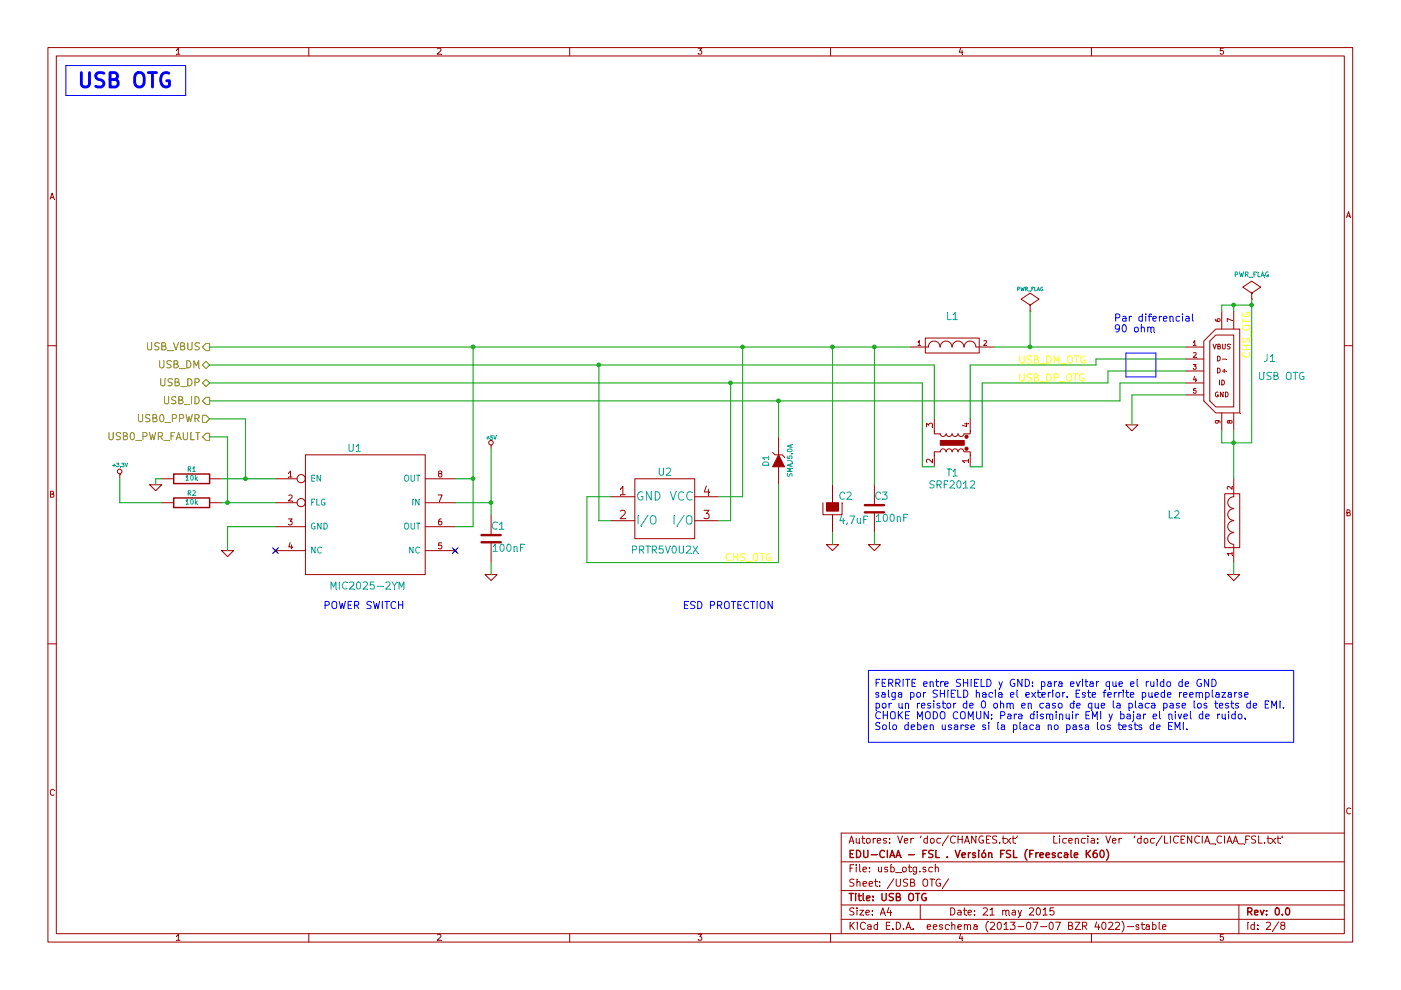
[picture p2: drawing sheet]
EESchema Schematic File Version 2
LIBS:edu-ciaa-fsl
LIBS:EDU_CIAA_K60-cache
EELAYER 27 0
EELAYER END
$Descr A4 11693 8268
encoding utf-8
Sheet 2 8
Title "USB OTG"
Date "21 may 2015"
Rev "0.0"
Comp "EDU-CIAA - FSL . Versión FSL (Freescale K60)"
Comment1 "Autores: Ver 'doc/CHANGES.txt'      Licencia: Ver  'doc/LICENCIA_CIAA_FSL.txt'"
Comment2 ""
Comment3 ""
Comment4 ""
$EndDescr
$Comp
L MIC2025 U1
U 1 1
P 3050 4300
F 0 "U1" H 2900 4850 60  0000 L CNN
F 1 "MIC2025-2YM" H 2750 3700 60  0000 L CNN
F 2 "SOIC-8" H 3050 4300 60  0001 C CNN
F 3 "~" H 3050 4300 60  0000 C CNN
F 4 "IC SINGLE CHANNEL POWER DISTRIBUTION SWITCH 500mA" H 3050 4300 60  0001 C CNN "Descripcion"
F 5 "MICREL" H 3050 4300 60  0001 C CNN "Fabricante"
F 6 "MIC2025-2YM" H 3050 4300 60  0001 C CNN "Nro. parte"
F 7 "../datasheets/ic/mic2025.pdf" H 3050 4300 60  0001 C CNN "Path datasheet"
F 8 "576-1058-ND" H 3050 4300 60  0001 C CNN "Digikey/Mouser"
F 9 "SOIC-8" H 3050 4300 60  0001 C CNN "Footprint estandar"
	1    3050 4300
	1    0    0    -1  
$EndComp
Text HLabel 1750 2900 0    60   Output ~ 0
USB_VBUS
Text HLabel 1750 3050 0    60   BiDi ~ 0
USB_DM
Text HLabel 1750 3200 0    60   BiDi ~ 0
USB_DP
Text HLabel 1750 3350 0    60   Output ~ 0
USB_ID
Text HLabel 1750 3500 0    60   Input ~ 0
USB0_PPWR
Text HLabel 1750 3650 0    60   Output ~ 0
USB0_PWR_FAULT
NoConn ~ 2300 4600
$Comp
L GND #PWR02
U 1 1
P 1900 4600
F 0 "#PWR02" H 1900 4600 30  0001 C CNN
F 1 "GND" H 1900 4530 30  0001 C CNN
F 2 "" H 1900 4600 60  0000 C CNN
F 3 "" H 1900 4600 60  0000 C CNN
	1    1900 4600
	1    0    0    -1  
$EndComp
$Comp
L +5V #PWR03
U 1 1
P 4100 3750
F 0 "#PWR03" H 4100 3840 20  0001 C CNN
F 1 "+5V" H 4100 3840 30  0000 C CNN
F 2 "" H 4100 3750 60  0000 C CNN
F 3 "" H 4100 3750 60  0000 C CNN
	1    4100 3750
	1    0    0    -1  
$EndComp
$Comp
L GND #PWR04
U 1 1
P 4100 4800
F 0 "#PWR04" H 4100 4800 30  0001 C CNN
F 1 "GND" H 4100 4730 30  0001 C CNN
F 2 "" H 4100 4800 60  0000 C CNN
F 3 "" H 4100 4800 60  0000 C CNN
	1    4100 4800
	1    0    0    -1  
$EndComp
$Comp
L PRTR5V0U2X U2
U 1 1
P 5550 4250
F 0 "U2" H 5550 4550 60  0000 C CNN
F 1 "PRTR5V0U2X" H 5550 3900 60  0000 C CNN
F 2 "SOT-143-4" H 7100 3600 60  0001 C CNN
F 3 "~" H 7100 3600 60  0000 C CNN
F 4 "IC TVS DIODE 2 CHANNEL 10V CLAMP SOT1434" H 5550 4250 60  0001 C CNN "Descripcion"
F 5 "ON SEMICONDUCTOR" H 5550 4250 60  0001 C CNN "Fabricante"
F 6 "CM1213A-02SR" H 5550 4250 60  0001 C CNN "Nro. parte"
F 7 "../datasheets/passive/protect/CM1213A-D.PDF" H 5550 4250 60  0001 C CNN "Path datasheet"
F 8 "CM1213A-02SROSCT-ND" H 5550 4250 60  0001 C CNN "Digikey/Mouser"
F 9 "SOT-143-4" H 5550 4250 60  0001 C CNN "Footprint estandar"
	1    5550 4250
	1    0    0    -1  
$EndComp
$Comp
L CAPAPOL C2
U 1 1
P 6950 4250
F 0 "C2" H 7000 4350 60  0000 L CNN
F 1 "4,7uF" H 7000 4150 60  0000 L CNN
F 2 "c_1206POL" H 7050 4100 30  0001 C CNN
F 3 "~" H 6950 4250 300 0000 C CNN
F 4 "CAP TANT 4,7uF 6,3V 10% 1206 " H 6950 4250 60  0001 C CNN "Descripcion"
F 5 "KEMET" H 6950 4250 60  0001 C CNN "Fabricante"
F 6 "T491A475K006AT" H 6950 4250 60  0001 C CNN "Nro. parte"
F 7 "~" H 6950 4250 60  0001 C CNN "Path datasheet"
F 8 "399-9717-1-ND" H 6950 4250 60  0001 C CNN "Digikey/Mouser"
F 9 "1206" H 6950 4250 60  0001 C CNN "Footprint estandar"
	1    6950 4250
	1    0    0    -1  
$EndComp
$Comp
L GND #PWR05
U 1 1
P 7300 4550
F 0 "#PWR05" H 7300 4550 30  0001 C CNN
F 1 "GND" H 7300 4480 30  0001 C CNN
F 2 "" H 7300 4550 60  0000 C CNN
F 3 "" H 7300 4550 60  0000 C CNN
	1    7300 4550
	1    0    0    -1  
$EndComp
$Comp
L GND #PWR06
U 1 1
P 9450 3550
F 0 "#PWR06" H 9450 3550 30  0001 C CNN
F 1 "GND" H 9450 3480 30  0001 C CNN
F 2 "" H 9450 3550 60  0000 C CNN
F 3 "" H 9450 3550 60  0000 C CNN
	1    9450 3550
	1    0    0    -1  
$EndComp
$Comp
L C C1
U 1 1
P 4100 4500
F 0 "C1" H 4100 4600 60  0000 L CNN
F 1 "100nF" H 4106 4415 60  0000 L CNN
F 2 "c_0805" H 4138 4350 30  0001 C CNN
F 3 "~" H 4100 4500 60  0000 C CNN
F 4 "CAP CER 0,1UF 16V X7R 10% 0805" H 4100 4500 60  0001 C CNN "Descripcion"
F 5 "KEMET" H 4100 4500 60  0001 C CNN "Fabricante"
F 6 "~" H 4100 4500 60  0001 C CNN "Nro. parte"
F 7 "~" H 4100 4500 60  0001 C CNN "Path datasheet"
F 8 "~" H 4100 4500 60  0001 C CNN "Digikey/Mouser"
F 9 "0805" H 4100 4500 60  0001 C CNN "Footprint estandar"
	1    4100 4500
	1    0    0    -1  
$EndComp
$Comp
L FILTER L2
U 1 1
P 10300 4350
F 0 "L2" V 10350 4850 60  0000 C CNN
F 1 "~" V 10250 4900 60  0000 C CNN
F 2 "SM0805" H 10300 4350 60  0001 C CNN
F 3 "~" H 10300 4350 60  0000 C CNN
F 4 "FERRITE CHIP 600 OHM 500MA 0805" H 10300 4350 60  0001 C CNN "Descripcion"
F 5 "~" H 10300 4350 60  0001 C CNN "Fabricante"
F 6 "~" H 10300 4350 60  0001 C CNN "Nro. parte"
F 7 "../datasheets/" H 10300 4350 60  0001 C CNN "Path datasheet"
F 8 "~" H 10300 4350 60  0001 C CNN "Digikey/Mouser"
F 9 "0805" H 10300 4350 60  0001 C CNN "Footprint estandar"
	1    10300 4350
	0    -1   -1   0   
$EndComp
$Comp
L R R2
U 1 1
P 1600 4200
F 0 "R2" V 1680 4200 40  0000 C CNN
F 1 "10k" V 1607 4201 40  0000 C CNN
F 2 "r_0805" V 1530 4200 30  0001 C CNN
F 3 "~" H 1600 4200 30  0001 C CNN
F 4 "RESISTOR 10k 1/10W 5% 0805" H 1600 4200 60  0001 C CNN "Descripcion"
F 5 "YAGEO" H 1600 4200 60  0001 C CNN "Fabricante"
F 6 "~" H 1600 4200 60  0001 C CNN "Nro. parte"
F 7 "~" H 1600 4200 60  0001 C CNN "Path datasheet"
F 8 "~" H 1600 4200 60  0001 C CNN "Digikey/Mouser"
F 9 "0805" H 1600 4200 60  0001 C CNN "Footprint estandar"
	1    1600 4200
	0    -1   -1   0   
$EndComp
$Comp
L +3.3V #PWR07
U 1 1
P 1000 4000
F 0 "#PWR07" H 1000 3960 30  0001 C CNN
F 1 "+3.3V" H 1000 4110 30  0000 C CNN
F 2 "" H 1000 4000 60  0000 C CNN
F 3 "" H 1000 4000 60  0000 C CNN
	1    1000 4000
	1    0    0    -1  
$EndComp
$Comp
L R R1
U 1 1
P 1600 4000
F 0 "R1" V 1680 4000 40  0000 C CNN
F 1 "10k" V 1607 4001 40  0000 C CNN
F 2 "r_0805" V 1530 4000 30  0001 C CNN
F 3 "~" H 1600 4000 30  0001 C CNN
F 4 "RESISTOR 10k 1/10W 5% 0805" H 1600 4000 60  0001 C CNN "Descripcion"
F 5 "YAGEO" H 1600 4000 60  0001 C CNN "Fabricante"
F 6 "~" H 1600 4000 60  0001 C CNN "Nro. parte"
F 7 "~" H 1600 4000 60  0001 C CNN "Path datasheet"
F 8 "~" H 1600 4000 60  0001 C CNN "Digikey/Mouser"
F 9 "0805" H 1600 4000 60  0001 C CNN "Footprint estandar"
	1    1600 4000
	0    -1   -1   0   
$EndComp
$Comp
L GND #PWR08
U 1 1
P 1300 4050
F 0 "#PWR08" H 1300 4050 30  0001 C CNN
F 1 "GND" H 1300 3980 30  0001 C CNN
F 2 "" H 1300 4050 60  0000 C CNN
F 3 "" H 1300 4050 60  0000 C CNN
	1    1300 4050
	1    0    0    -1  
$EndComp
$Comp
L FILTER L1
U 1 1
P 7950 2900
F 0 "L1" H 7950 3150 60  0000 C CNN
F 1 "~" H 7950 3050 60  0000 C CNN
F 2 "SM0805" H 7950 2900 60  0001 C CNN
F 3 "~" H 7950 2900 60  0000 C CNN
F 4 "FERRITE CHIP 220 OHM 2200MA 0805" H 7950 2900 60  0001 C CNN "Descripcion"
F 5 "MURATA" H 7950 2900 60  0001 C CNN "Fabricante"
F 6 "~" H 7950 2900 60  0001 C CNN "Nro. parte"
F 7 "../datasheets" H 7950 2900 60  0001 C CNN "Path datasheet"
F 8 "~" H 7950 2900 60  0001 C CNN "Digikey/Mouser"
F 9 "0805" H 7950 2900 60  0001 C CNN "Footprint estandar"
	1    7950 2900
	1    0    0    -1  
$EndComp
$Comp
L TRASF_UNIP T1
U 1 1
P 7950 3700
F 0 "T1" V 7700 3700 60  0000 C CNN
F 1 "SRF2012" V 7600 3700 60  0000 C CNN
F 2 "SRF2012" H 7950 3700 60  0001 C CNN
F 3 "~" H 7950 3700 60  0000 C CNN
F 4 "INDUCTOR COMMON MODE 90 OHM SMD" H 7950 3700 60  0001 C CNN "Descripcion"
F 5 "BOURNS" H 7950 3700 60  0001 C CNN "Fabricante"
F 6 "SRF2012-900Y" H 7950 3700 60  0001 C CNN "Nro. parte"
F 7 "../datasheets/passive/inductor/SFR2012.pdf" H 7950 3700 60  0001 C CNN "Path datasheet"
F 8 "SRF2012-900YCT-ND" H 7950 3700 60  0001 C CNN "Digikey/Mouser"
F 9 "~" H 7950 3700 60  0001 C CNN "Footprint estandar"
	1    7950 3700
	0    1    -1   0   
$EndComp
NoConn ~ 3800 4600
Text Notes 650  750  0    120  ~ 24
USB OTG
Text Label 8500 3050 0    60   ~ 0
USB_DM_OTG
Text Label 8500 3200 0    60   ~ 0
USB_DP_OTG
Text Notes 9300 2700 0    60   ~ 0
Par diferencial \n90 ohm
Text Notes 7300 5750 0    60   ~ 0
FERRITE entre SHIELD y GND: para evitar que el ruido de GND\nsalga por SHIELD hacia el exterior. Este ferrite puede reemplazarse \npor un resistor de 0 ohm en caso de que la placa pase los tests de EMI. \nCHOKE MODO COMUN: Para disminuir EMI y bajar el nivel de ruido. \nSolo deben usarse si la placa no pasa los tests de EMI.
Text Notes 2700 5100 0    60   ~ 0
POWER SWITCH
Text Notes 5700 5100 0    60   ~ 0
ESD PROTECTION
$Comp
L GND #PWR09
U 1 1
P 6950 4550
F 0 "#PWR09" H 6950 4550 30  0001 C CNN
F 1 "GND" H 6950 4480 30  0001 C CNN
F 2 "" H 6950 4550 60  0000 C CNN
F 3 "" H 6950 4550 60  0000 C CNN
	1    6950 4550
	1    0    0    -1  
$EndComp
$Comp
L GND #PWR010
U 1 1
P 10300 4800
F 0 "#PWR010" H 10300 4800 30  0001 C CNN
F 1 "GND" H 10300 4730 30  0001 C CNN
F 2 "" H 10300 4800 60  0000 C CNN
F 3 "" H 10300 4800 60  0000 C CNN
	1    10300 4800
	1    0    0    -1  
$EndComp
$Comp
L C C3
U 1 1
P 7300 4250
F 0 "C3" H 7300 4350 60  0000 L CNN
F 1 "100nF" H 7306 4165 60  0000 L CNN
F 2 "c_0805" H 7338 4100 30  0001 C CNN
F 3 "~" H 7300 4250 60  0000 C CNN
F 4 "CAP CER 0,1UF 16V X7R 10% 0805" H 7300 4250 60  0001 C CNN "Descripcion"
F 5 "KEMET" H 7300 4250 60  0001 C CNN "Fabricante"
F 6 "~" H 7300 4250 60  0001 C CNN "Nro. parte"
F 7 "~" H 7300 4250 60  0001 C CNN "Path datasheet"
F 8 "~" H 7300 4250 60  0001 C CNN "Digikey/Mouser"
F 9 "0805" H 7300 4250 60  0001 C CNN "Footprint estandar"
	1    7300 4250
	1    0    0    -1  
$EndComp
$Comp
L PWR_FLAG #FLG011
U 1 1
P 8600 2600
F 0 "#FLG011" H 8600 2695 30  0001 C CNN
F 1 "PWR_FLAG" H 8600 2780 30  0000 C CNN
F 2 "" H 8600 2600 60  0000 C CNN
F 3 "" H 8600 2600 60  0000 C CNN
	1    8600 2600
	1    0    0    -1  
$EndComp
$Comp
L ZENER D1
U 1 1
P 6500 3850
F 0 "D1" H 6500 3950 50  0000 C CNN
F 1 "SMAJ5.0A" H 6500 3750 40  0000 C CNN
F 2 "DO-214AC_SMA" H 6500 3850 60  0001 C CNN
F 3 "~" H 6500 3850 60  0000 C CNN
F 4 "TVS DIODE 5VWM SMD" H 6500 3850 60  0001 C CNN "Descripcion"
F 5 "Bourns Inc." H 6500 3850 60  0001 C CNN "Fabricante"
F 6 "SMAJ5.0A" H 6500 3850 60  0001 C CNN "Nro. parte"
F 7 "../datasheets/passive/protect/SMAJ.pdf" H 6500 3850 60  0001 C CNN "Path datasheet"
F 8 "SMAJ5.0ABCT-ND" H 6500 3850 60  0001 C CNN "Digikey/Mouser"
F 9 "SMA" H 6500 3850 60  0001 C CNN "Footprint estandar"
	1    6500 3850
	0    -1   -1   0   
$EndComp
$Comp
L MICRO_USB J1
U 1 1
P 10350 3450
F 0 "J1" H 10100 3900 60  0000 C CNN
F 1 "USB OTG" H 10000 3750 60  0000 C CNN
F 2 "USB_microAB_ZX62-AB-5P8" H 10550 3300 60  0001 C CNN
F 3 "~" H 10650 3400 60  0000 C CNN
F 4 "CONNECTOR RECEPTACLE MICRO USB AB SMD BOTTOM MOUNT" H 10800 3100 60  0001 C CNN "Descripcion"
F 5 "HIROSE ELECTRIC" H 10850 3600 60  0001 C CNN "Fabricante"
F 6 "~" H 10950 3700 60  0001 C CNN "Nro. parte"
F 7 "../datasheets/" H 11050 3800 60  0001 C CNN "Path datasheet"
F 8 "~" H 11150 3900 60  0001 C CNN "Digikey/Mouser"
F 9 "~" H 11250 4000 60  0001 C CNN "Footprint estandar"
	1    10350 3450
	-1   0    0    -1  
$EndComp
$Comp
L PWR_FLAG #FLG012
U 1 1
P 10450 2500
F 0 "#FLG012" H 10450 2595 30  0001 C CNN
F 1 "PWR_FLAG" H 10450 2700 40  0000 C CNN
F 2 "" H 10450 2500 60  0001 C CNN
F 3 "" H 10450 2500 60  0001 C CNN
	1    10450 2500
	1    0    0    -1  
$EndComp
Text Label 10450 2600 3    60   ~ 0
CHS_OTG
Text Label 6050 4700 0    60   ~ 0
CHS_OTG
Wire Wire Line
	1750 3500 2050 3500
Wire Wire Line
	2050 3500 2050 4000
Wire Wire Line
	1850 4000 2300 4000
Wire Wire Line
	1750 3650 1900 3650
Wire Wire Line
	1900 3650 1900 4200
Wire Wire Line
	1850 4200 2300 4200
Wire Wire Line
	2300 4400 1900 4400
Wire Wire Line
	1900 4400 1900 4600
Wire Wire Line
	3800 4200 4100 4200
Connection ~ 4100 4200
Wire Wire Line
	3950 4400 3800 4400
Wire Wire Line
	3950 2900 3950 4400
Wire Wire Line
	3950 4000 3800 4000
Connection ~ 3950 4000
Connection ~ 3950 2900
Wire Wire Line
	6200 2900 6200 4150
Wire Wire Line
	6200 4150 6000 4150
Wire Wire Line
	5100 4350 5000 4350
Wire Wire Line
	6000 4350 6100 4350
Wire Wire Line
	4900 4150 4900 4700
Wire Wire Line
	4900 4150 5100 4150
Wire Wire Line
	7300 4450 7300 4550
Wire Wire Line
	6950 2900 6950 4050
Wire Wire Line
	7300 2900 7300 4050
Connection ~ 6950 2900
Connection ~ 7300 2900
Wire Wire Line
	9900 3000 9150 3000
Wire Wire Line
	9150 3000 9150 3050
Wire Wire Line
	9900 3100 9250 3100
Wire Wire Line
	9250 3100 9250 3200
Wire Wire Line
	9900 3200 9350 3200
Wire Wire Line
	9350 3200 9350 3350
Wire Wire Line
	9350 3350 1750 3350
Wire Wire Line
	9900 3300 9450 3300
Wire Wire Line
	4100 4800 4100 4700
Wire Wire Line
	4100 3750 4100 4300
Connection ~ 6200 2900
Connection ~ 1900 4200
Wire Wire Line
	1000 4200 1350 4200
Wire Wire Line
	1300 4050 1300 4000
Wire Wire Line
	1300 4000 1350 4000
Connection ~ 2050 4000
Wire Wire Line
	8300 2900 9900 2900
Wire Wire Line
	9150 3050 8100 3050
Wire Wire Line
	8100 3050 8100 3500
Wire Wire Line
	8200 3900 8200 3200
Wire Wire Line
	8200 3200 9250 3200
Wire Wire Line
	8200 3900 8100 3900
Wire Wire Line
	7800 3050 7800 3500
Wire Wire Line
	1750 3050 7800 3050
Wire Wire Line
	1750 3200 7700 3200
Wire Wire Line
	7700 3200 7700 3900
Wire Wire Line
	7700 3900 7800 3900
Wire Notes Line
	550  550  1550 550 
Wire Notes Line
	550  800  1550 800 
Wire Notes Line
	550  800  550  550 
Wire Notes Line
	1550 800  1550 550 
Wire Wire Line
	1000 4200 1000 4000
Wire Notes Line
	9400 2950 9650 2950
Wire Notes Line
	9650 2950 9650 3150
Wire Notes Line
	9650 3150 9400 3150
Wire Notes Line
	9400 3150 9400 2950
Wire Notes Line
	7250 5600 10800 5600
Wire Notes Line
	10800 5600 10800 6200
Wire Notes Line
	10800 6200 7250 6200
Wire Notes Line
	7250 6200 7250 5600
Wire Wire Line
	6500 3350 6500 3650
Connection ~ 6500 3350
Wire Wire Line
	6500 4050 6500 4700
Wire Wire Line
	6950 4450 6950 4550
Wire Wire Line
	10300 3600 10300 4000
Wire Wire Line
	10200 3600 10200 3700
Wire Wire Line
	10200 3700 10450 3700
Connection ~ 10300 3700
Wire Wire Line
	9450 3300 9450 3550
Wire Wire Line
	10300 4700 10300 4800
Wire Wire Line
	8600 2600 8600 2900
Connection ~ 8600 2900
Wire Wire Line
	1750 2900 7600 2900
Wire Wire Line
	10200 2600 10200 2550
Wire Wire Line
	10200 2550 10450 2550
Wire Wire Line
	10450 3700 10450 2500
Wire Wire Line
	10300 2600 10300 2550
Connection ~ 10300 2550
Connection ~ 10450 2550
Wire Wire Line
	6500 4700 4900 4700
Wire Wire Line
	6100 4350 6100 3200
Connection ~ 6100 3200
Wire Wire Line
	5000 4350 5000 3050
Connection ~ 5000 3050
$EndSCHEMATC
